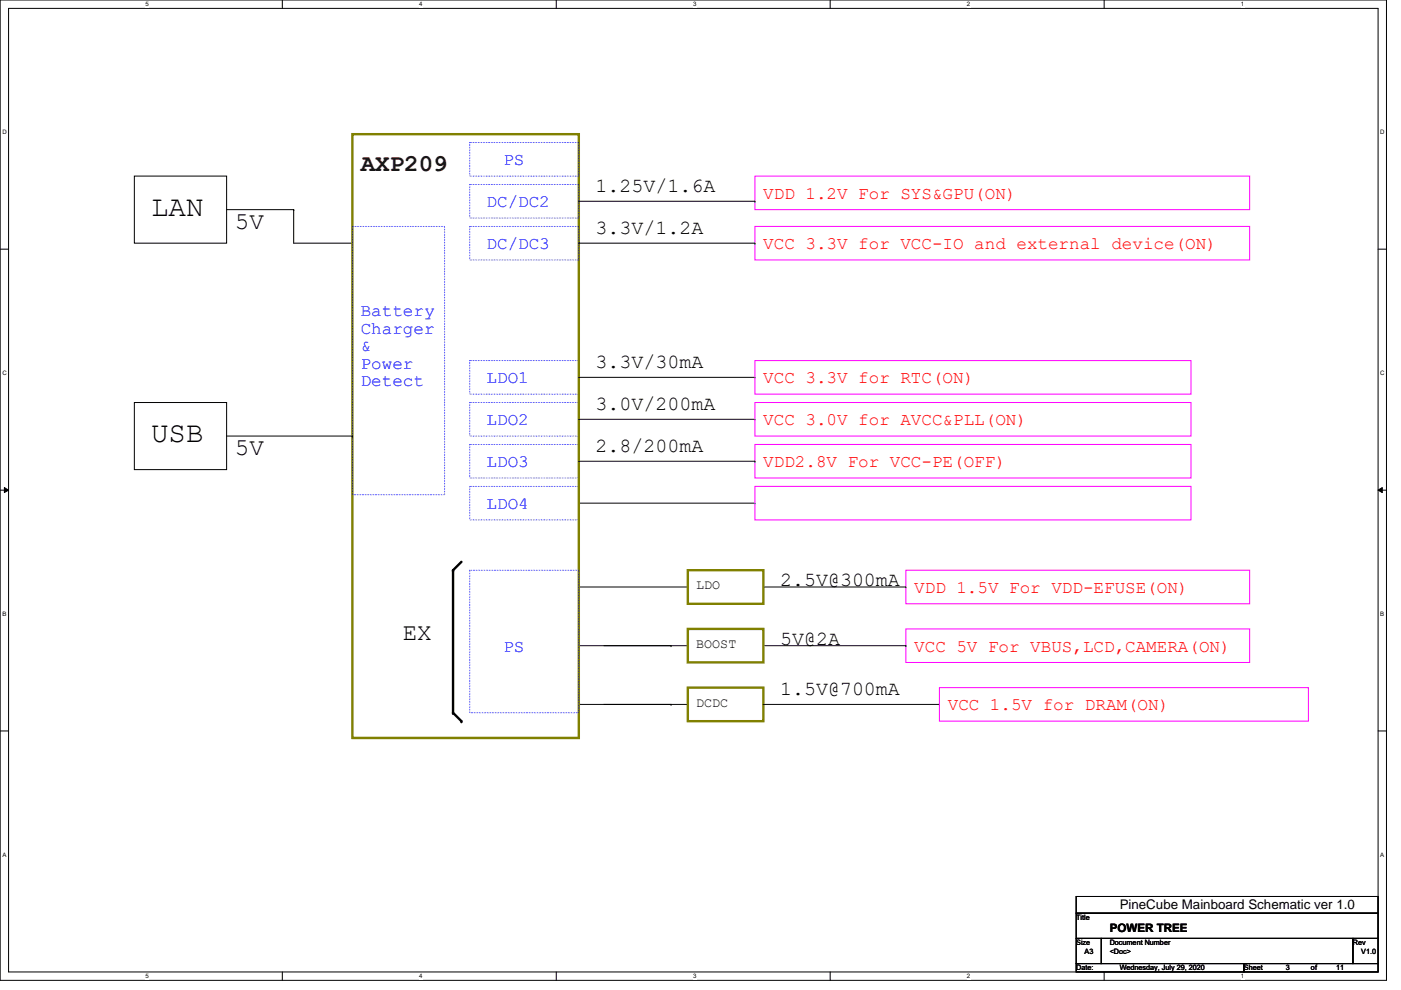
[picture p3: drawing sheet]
<svg xmlns="http://www.w3.org/2000/svg" width="297mm" height="210mm" viewBox="0 0 297 210" stroke-linecap="round" stroke-linejoin="round" font-family="sans-serif">
<path d="M0 0h294v207.9h-294zM1.8 1.8h290.4v204.3h-290.4z" fill="none" stroke="#000" stroke-width=".21"/>
<g fill="#fff">
<path d="M30.8 .2h.7v1.4h-.7z"/>
<path d="M30.8 206.2h.7v1.4h-.7z"/>
</g>
<path d="M59.9 0v1.8M59.9 206.1v1.8" fill="none" stroke="#000" stroke-width=".21"/>
<g fill="#fff">
<path d="M88.9 .2h.6v1.4h-.6z"/>
<path d="M88.9 206.2h.6v1.4h-.6z"/>
</g>
<path d="M117.9 0v1.8M117.9 206.1v1.8" fill="none" stroke="#000" stroke-width=".21"/>
<g fill="#fff">
<path d="M146.9 .2h.7v1.4h-.7z"/>
<path d="M146.9 206.2h.7v1.4h-.7z"/>
</g>
<path d="M176 0v1.8M176 206.1v1.8" fill="none" stroke="#000" stroke-width=".21"/>
<g fill="#fff">
<path d="M205 .2h.7v1.4h-.7z"/>
<path d="M205 206.2h.7v1.4h-.7z"/>
</g>
<path d="M234.1 0v1.8M234.1 206.1v1.8" fill="none" stroke="#000" stroke-width=".21"/>
<g fill="#fff">
<path d="M263.1 .2h.7v1.4h-.7z"/>
<path d="M263.1 206.2h.7v1.4h-.7z"/>
<path d="M.5 27.3h.9v1.4h-.9z"/>
<path d="M292.6 27.3h.9v1.4h-.9z"/>
<path d="M.5 78.4h.9v1.4h-.9z"/>
<path d="M292.6 78.4h.9v1.4h-.9z"/>
</g>
<path d="M0 52.8h1.8M292.2 52.8h1.8" fill="none" stroke="#000" stroke-width=".21"/>
<g fill="#fff">
<path d="M.5 129.5h.8v1.4h-.8z"/>
<path d="M292.6 129.5h.9v1.4h-.9z"/>
</g>
<path d="M0 103.9h1.8M.9 103.4l.9 .5-.9 .5zM292.2 103.9l.9-.5v1zM292.2 103.9h1.8" fill="none" stroke="#000" stroke-width=".21"/>
<path d="M.9 103.4l.9 .5-.9 .5zM292.2 103.9l.9-.5v1z" fill="#000"/>
<g fill="#fff">
<path d="M.5 180.5h.8v1.4h-.8z"/>
<path d="M292.6 180.5h.9v1.4h-.9z"/>
</g>
<g fill="none" stroke="#000" stroke-width=".21">
<path d="M28.5 37.3h19.5v14.3h-19.5zM48 44.4h14.3M62.3 44.4h.1M62.3 44.4v7.2h12.4M74.7 51.6h.1M122.7 51.6h37.4M122.7 42.7h37.4M160.1 42.7h.1M160.1 51.6h.1M28.5 85.3h19.5v14.3h-19.5zM48 92.5h26.7M74.7 92.5h.1"/>
<path d="M122.7 80h37.4M122.7 88.9h37.4M122.7 97.8h37.4M160.1 80h.1M160.1 88.9h.1M160.1 97.8h.1M122.7 106.7h37.4M160.1 106.7h.1M122.7 124.5h23.1M122.7 136.9h23.1M142.3 136.9h.1M145.8 124.5h.1"/>
<path d="M145.8 136.9h.1M161.8 124.5h30.3M161.8 136.9h30.3M192.1 124.5h.1M192.1 136.9h.1M0 155h1.8M122.7 149.4h23.1M142.3 149.4h.1M145.8 149.4h.1M161.8 149.4h37.4M199.2 149.4h.1M292.2 155h1.8"/>
<path d="M228.2 190.1h64v3.5h-64zM228.2 193.6h64v5.4h-64zM228.2 199h5.3v5.3h-5.3zM233.5 199h53.3v5.3h-53.3zM286.8 199h5.4v5.3h-5.4zM228.2 204.3h35.5v1.8h-35.5zM263.7 204.3h28.5v1.8h-28.5z"/>
</g>
<path d="M160.1 37.3h104.9v7.1h-104.9zM160.1 48h104.9v7.1h-104.9zM160.1 76.5h92.4v7.1h-92.4zM160.1 94.2h92.4v7.1h-92.4zM160.1 85.3h92.4v7.2h-92.4zM160.1 103.1h92.4v7.1h-92.4zM192.1 120.9h72.9v7.1h-72.9zM192.1 133.3h72.9v7.2h-72.9zM199.2 145.8h78.2v7.1h-78.2z" fill="none" stroke="#f0f" stroke-width=".21"/>
<path d="M74.7 28.4h48v128.1h-48zM145.8 120.9h16v7.1h-16zM145.8 133.3h16v7.2h-16zM145.8 145.8h16v7.1h-16z" fill="none" stroke="#808000" stroke-width=".51"/>
<path d="M99.6 30.2h23.1v7.1h-23.1zM99.6 39.1h23.1v7.1h-23.1zM74.7 48h19.6v56.9h-19.6zM99.6 48h23.1v7.1h-23.1zM99.6 76.5h23.1v7.1h-23.1zM99.6 85.3h23.1v7.2h-23.1zM99.6 94.2h23.1v7.1h-23.1zM99.6 103.1h23.1v7.1h-23.1zM99.6 120.9h23.1v30.2h-23.1z" fill="none" stroke="#00f" stroke-width=".21" stroke-dasharray="0 .3"/>
<path d="M97.8 119.1l-1.7 1.8v30.2l1.7 1.8" fill="none" stroke="#000" stroke-width=".51"/>
<g fill="#000">
<circle cx="96.1" cy="120.9" r=".25"/>
<circle cx="96.1" cy="151.1" r=".25"/>
<circle cx="97.8" cy="152.9" r=".25"/>
</g>
<g font-size="6.2">
<text x="32" y="45.8">LAN</text>
<text x="32" y="93.8">USB</text>
</g>
<text font-size="5.1" fill="#400000" x="76.5" y="36.3">AXP209</text>
<g font-size="5.1">
<text x="49.8" y="48.6">5V</text>
<text x="49.8" y="96.6">5V</text>
<text x="85.4" y="135.7">EX</text>
</g>
<g font-size="4.2">
<text x="126.3" y="40.7">1.25V/1.6A</text>
<text x="126.3" y="49.6">3.3V/1.2A</text>
<text x="126.3" y="78.1">3.3V/30mA</text>
<text x="126.3" y="87">3.0V/200mA</text>
<text x="126.3" y="95.8">2.8/200mA</text>
<text x="165.4" y="124.3">2.5V@300mA</text>
<text x="165.4" y="136.7">5V@2A</text>
<text x="165.4" y="147.4">1.5V@700mA</text>
</g>
<g font-size="3.7" fill="#00f">
<text x="106.7" y="35">PS</text>
<text x="103.2" y="43.9">DC/DC2</text>
<text x="103.2" y="52.8">DC/DC3</text>
<text x="76.5" y="67">Battery</text>
<text x="76.5" y="70.7">Charger</text>
<text x="76.5" y="74.5">&amp;</text>
<text x="76.5" y="78.2">Power</text>
<text x="76.5" y="81.9">Detect</text>
<text x="103.2" y="81.2">LDO1</text>
<text x="103.2" y="90.1">LDO2</text>
<text x="103.2" y="99">LDO3</text>
<text x="103.2" y="107.9">LDO4</text>
<text x="106.7" y="138.1">PS</text>
</g>
<g font-size="3.7" fill="#f00">
<text x="161.8" y="42.1">VDD 1.2V For SYS&amp;GPU(ON)</text>
<text x="161.8" y="52.8">VCC 3.3V for VCC-IO and external device(ON)</text>
<text x="161.8" y="81.2">VCC 3.3V for RTC(ON)</text>
<text x="161.8" y="90.1">VCC 3.0V for AVCC&amp;PLL(ON)</text>
<text x="161.8" y="99">VDD2.8V For VCC-PE(OFF)</text>
<text x="193.8" y="125.7">VDD 1.5V For VDD-EFUSE(ON)</text>
<text x="193.8" y="138.1">VCC 5V For VBUS,LCD,CAMERA(ON)</text>
<text x="201" y="150.6">VCC 1.5V for DRAM(ON)</text>
</g>
<g font-size="2.8">
<text x="147.6" y="124.9">LDO</text>
<text x="147.6" y="137.4">BOOST</text>
<text x="147.6" y="149.8">DCDC</text>
<text x="237.4" y="192.7">PineCube Mainboard Schematic ver 1.0</text>
</g>
<text font-size="2.5" x="235.3" y="197.7">POWER TREE</text>
<g font-size="1.6">
<text x="228.2" y="195.1">Title</text>
<text x="228.2" y="200.4">Size</text>
<text x="230" y="202.2">A3</text>
<text x="235.3" y="200.4">Document Number</text>
<text x="235.3" y="202.2">&lt;Doc&gt;</text>
<text x="286.8" y="200.4">Rev</text>
<text x="288.6" y="202.2">V1.0</text>
<text x="228.2" y="205.7">Date:</text>
<text x="237.4" y="205.7">Wednesday, July 29, 2020</text>
<text x="263.7" y="205.7">Sheet</text>
<text x="272.6" y="205.7">3</text>
<text x="278" y="205.7">of</text>
<text x="283.3" y="205.7">11</text>
</g>
<g font-size="1.3">
<text x="30.8" y="1.3">5</text>
<text x="88.9" y="1.3">4</text>
<text x="146.9" y="1.3">3</text>
<text x="205" y="1.3">2</text>
<text x="263.1" y="1.3">1</text>
<text x=".5" y="28.4">D</text>
<text x="292.6" y="28.4">D</text>
<text x=".5" y="79.5">C</text>
<text x="292.6" y="79.5">C</text>
<text x=".5" y="130.6">B</text>
<text x="292.6" y="130.6">B</text>
<text x=".5" y="181.7">A</text>
<text x="292.6" y="181.7">A</text>
<text x="30.8" y="207.4">5</text>
<text x="88.9" y="207.4">4</text>
<text x="146.9" y="207.4">3</text>
<text x="205" y="207.4">2</text>
<text x="263.1" y="207.4">1</text>
</g>
</svg>
